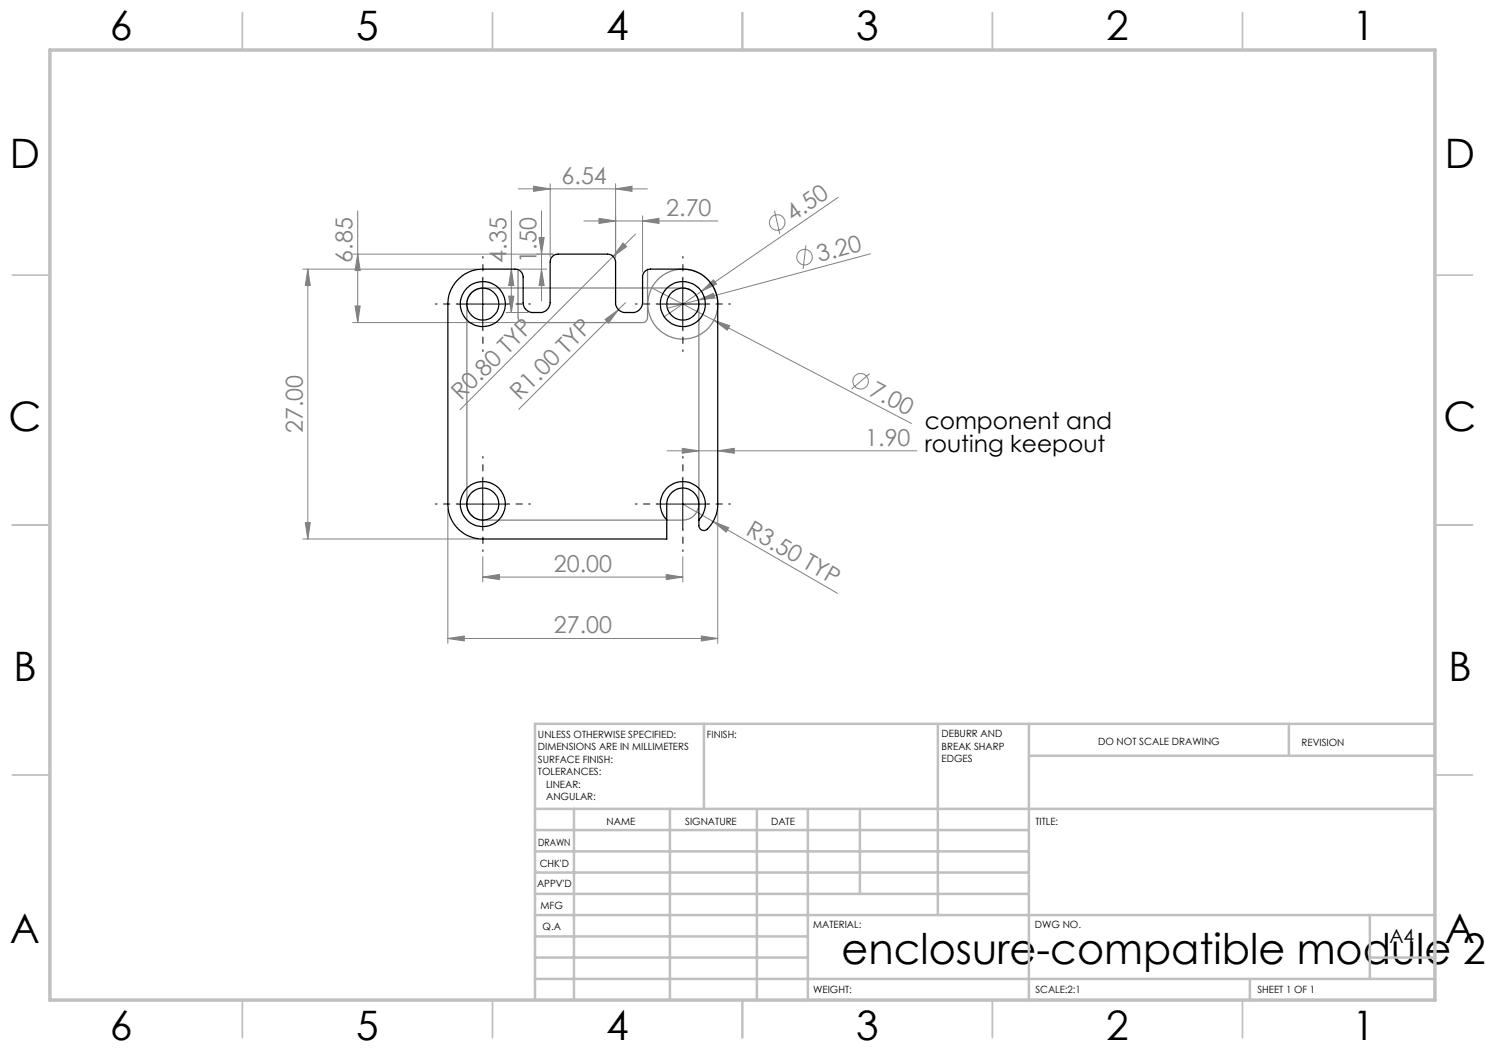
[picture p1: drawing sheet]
<svg xmlns="http://www.w3.org/2000/svg" width="297mm" height="210mm" viewBox="0 0 297 210" stroke-linecap="round" stroke-linejoin="round" font-family="sans-serif">
<g fill="none" stroke="#808080" stroke-width=".2">
<path d="M103.7 37.8h25.8M106.7 37.2l3.3 .6-3.3 .5zM110 36.8v14.6M123.1 37.8l3.3-.6v1.1zM123.1 36.8v14.6M167.6 39.5l-34.7 23.9M60.6 53.8h35M61.6 53.8l.5 3.3h-1zM61.6 53.8v54M70.5 50.8h40.1M71.5 50.8l.5 3.3h-1zM71.5 42.2v22.3"/>
<path d="M101.7 59.2h1.1l-.5 3.3zM102.3 53.8l.5 3.3h-1.1zM102.3 42.2v20.3M104 53.8h5.3M107.8 47.5h1l-.5 3.3zM108.3 42.2v18M108.3 53.8l.5 3.3h-1zM116.8 44.2h26.8M119.8 43.7l3.3 .5-3.3 .5zM124.6 48.6l.7 .7-2.7 2zM127.1 46.8l-35.1 35.1M128.5 44.2l3.3-.5v1z"/>
<path d="M128.5 43.2v11.2M130.4 57.6l51.9 27.1M139.7 60l3-1.3 .3 .9zM139.7 60l-6.2 1.7M140.3 58.3l2.4-2.3 .6 .8zM154.9 42.1l1.1 4.7M161.2 49.1l-.6 4.7M174.1 50.8l-34.4 9.2M70.5 64.5h33.1M71 61.2h1l-.5 3.3zM101.2 62.5h4.4M121 63.9l2.7-2-2 2.7z"/>
<path d="M125.1 60.5l-21.3 21.4M142.8 64.1l3.1 1-.4 .9zM174 74.7l-3.7 3.1M133.4 90.2h50M136.5 89.7l3.3 .5-3.3 .5zM143.5 90.2l3.4-.5v1zM60.6 107.8h35M61.1 104.5h1l-.5 3.3zM89.6 101.8v26.9M96.6 115.4l3.3-.5v1zM96.6 111.3v5.1M96.6 115.4h40"/>
<path d="M133.2 114.9l3.4 .5-3.4 .5zM136.6 100.8l30.9 17.9M136.6 111.3v5.1M142.6 104.3l3.1 1.2-.5 .9zM143.5 101.8v26.9M89.6 127.7l3.3-.5v1zM89.6 127.7h53.9M140.3 127.2l3.2 .5-3.2 .5z"/>
<circle cx="155.4" cy="44.5" r="1.56"/>
<circle cx="160.9" cy="51.4" r="1.56"/>
<circle cx="172.1" cy="76.3" r="1.55"/>
</g>
<g fill="none" stroke="#808080" stroke-width=".25">
<path d="M94.2 58.7a3.3 3.3 0 0 1 2.4-1.1h40a3.2 3.2 0 0 1 3.2 3.2v40a3.2 3.2 0 0 1-3.2 3.2h-40a3.2 3.2 0 0 1-3.2-3.2v-40a2.96 2.96 0 0 1 .8-2.1zM103.6 53.8v9.9a.97 .97 0 0 0 1 .8h23.9a1.02 1.02 0 0 0 1-1v-9.7"/>
<circle cx="136.6" cy="60.8" r="7"/>
</g>
<g fill="none" stroke="#c0c0c0" stroke-width=".35">
<path d="M48.5 2.5v7.5M98.5 2.5v7.5M148.5 2.5v7.5M198.5 2.5v7.5M248.5 2.5v7.5M2.5 55h7.5M287 55h7.5M2.5 105h7.5M287 105h7.5M2.5 155h7.5M287 155h7.5M48.5 200v7.5"/>
<path d="M98.5 200v7.5M148.5 200v7.5M198.5 200v7.5M248.5 200v7.5"/>
</g>
<g fill="none" stroke="#c0c0c0" stroke-width=".5">
<path d="M140.8 144.8v17M187.6 144.8v38.2M205.8 144.8v55.2M205.8 151.2h81.2M257.8 144.8v6.4M287 144.8h-180v55.2M107 161.8h180M107 178.8h98.8M107 174.5h98.8M107 170.3h98.8M107 166h98.8M114.8 161.8v38.2"/>
<path d="M134 161.8v38.2M151.4 161.8v38.2M161.6 161.8v38.2M172 161.8v17M107 195.8h180M107 191.5h54.6M107 187.3h54.6M107 183h180M250 195.8v4.2M274 191.5h13M274 183v12.8"/>
</g>
<path d="M10 10h277v190h-277z" fill="none" stroke="#c0c0c0" stroke-width=".7"/>
<g fill="none" stroke="#000" stroke-width=".2" stroke-dasharray="15.2 1.3 1.3 1.3" stroke-dashoffset="14.9">
<path d="M96.6 55.8v-4.5M136.6 55.8v-4.5M91.6 60.8h-4.5M96.6 65.8v4.5M101.6 60.8h4.5M131.6 60.8h-4.5M136.6 65.8v4.5M141.6 60.8h4.5M96.6 95.8v-4.5M136.6 95.8v-4.5M91.6 100.8h-4.5M96.6 105.8v4.5"/>
<path d="M101.6 100.8h4.5M131.6 100.8h-4.5M136.6 105.8v4.5M141.6 100.8h4.5"/>
</g>
<path d="M96.6 55.8v10M136.6 55.8v10M91.5 60.8h10.1M131.6 60.8h10M96.6 95.8v10M136.6 95.8v10M91.5 100.8h10.1M131.6 100.8h10" fill="none" stroke="#000" stroke-width=".2"/>
<g fill="#808080">
<path d="M139.7 60l3-1.3 .3 .9z"/>
<path d="M140.3 58.3l2.4-2.3 .6 .8z"/>
<path d="M142.6 104.3l3.1 1.2-.5 .9z"/>
<path d="M142.8 64.1l3.1 1-.4 .9z"/>
<path d="M106.7 37.2l3.3 .6-3.3 .5zM123.1 37.8l3.3-.6v1.1zM119.8 43.7l3.3 .5-3.3 .5zM128.5 44.2l3.3-.5v1zM96.6 115.4l3.3-.5v1zM133.2 114.9l3.4 .5-3.4 .5z"/>
<path d="M89.6 127.7l3.3-.5v1zM140.3 127.2l3.2 .5-3.2 .5zM136.5 89.7l3.3 .5-3.3 .5zM143.5 90.2l3.4-.5v1z"/>
<path d="M121 63.9l.7 .7 2-2.7zM124.6 48.6l-2 2.7 2.7-2z"/>
<path d="M71 61.2h1l-.5 3.3zM71.5 50.8l.5 3.3h-1z"/>
<path d="M102.3 53.8l.5 3.3h-1.1zM101.7 59.2h1.1l-.5 3.3zM107.8 47.5h1l-.5 3.3zM108.3 53.8l.5 3.3h-1zM61.6 53.8l.5 3.3h-1zM61.1 104.5h1l-.5 3.3z"/>
</g>
<g fill="none" stroke="#000" stroke-width=".25">
<path d="M91.4 56.1a7 7 0 0 1 5.2-2.3h6.4a1.63 1.63 0 0 1 1.6 1.6v5.1a1.97 1.97 0 0 0 2 2 3.3 3.3 0 0 0 2.4-.2l.7-.8 .3-.6v-8.5a1.57 1.57 0 0 1 1.6-1.6h9.9a1.63 1.63 0 0 1 1.6 1.6v8.1a1.97 1.97 0 0 0 2 2 3.3 3.3 0 0 0 2.4-.2l.7-.8 .3-.6v-5.5a1.57 1.57 0 0 1 1.6-1.6h6.5a7 7 0 0 1 6.9 7v40a6.6 6.6 0 0 1-2.4 5.3 1.02 1.02 0 0 1-1.3-1v-4.3a3.2 3.2 0 0 0-3.2-3.2 3.2 3.2 0 0 0-3.3 3.2v7h-36.7a7 7 0 0 1-7-7v-40a6.8 6.8 0 0 1 1.8-4.7zM133.3 104a4.5 4.5 0 0 1 .1-6.4 4.5 4.5 0 0 1 6.3 0 4.5 4.5 0 0 1 .1 6.4"/>
<circle cx="96.6" cy="60.8" r="4.5"/>
<circle cx="96.6" cy="60.8" r="3.2"/>
<circle cx="136.6" cy="60.8" r="4.5"/>
<circle cx="136.6" cy="60.8" r="3.2"/>
<circle cx="96.6" cy="100.8" r="4.5"/>
<circle cx="96.6" cy="100.8" r="3.2"/>
</g>
<text font-size="8.5" x="168.3" y="192.7">enclosure-compatible module 20</text>
<g font-size="8.1">
<text x="22" y="8">6</text>
<text x="71.2" y="8">5</text>
<text x="121.2" y="8">4</text>
<text x="171.3" y="8">3</text>
<text x="221.3" y="8">2</text>
<text x="270.5" y="8">1</text>
<text x="2" y="33.6">D</text>
<text x="289" y="33.6">D</text>
<text x="1.7" y="86.1">C</text>
<text x="288.7" y="86.1">C</text>
<text x="2.7" y="136.1">B</text>
<text x="289.7" y="136.1">B</text>
<text x="2" y="188.6">A</text>
<text x="289" y="188.6">A</text>
<text x="22" y="208">6</text>
<text x="71.2" y="208">5</text>
<text x="121.2" y="208">4</text>
<text x="171.3" y="208">3</text>
<text x="221.3" y="208">2</text>
<text x="270.5" y="208">1</text>
</g>
<g font-size="4.7" fill="#808080">
<text x="112.3" y="36.7">6.54</text>
<text x="133.3" y="43.1">2.70</text>
<text x="158.5" y="44.4" transform="rotate(-34 158.5 44.4)">4.50</text>
<text x="70.5" y="52.5" transform="rotate(-90 70.5 52.5)">6.85</text>
<text x="101.3" y="52.5" transform="rotate(-90 101.3 52.5)">4.35</text>
<text x="107.3" y="52.5" transform="rotate(-90 107.3 52.5)">1.50</text>
<text x="163.9" y="52.4" transform="rotate(-15 163.9 52.4)">3.20</text>
<text x="92.2" y="80.3" transform="rotate(-45 92.2 80.3)">R0.80 TYP</text>
<text x="104" y="80.2" transform="rotate(-45 104 80.2)">R1.00 TYP</text>
<text x="173.6" y="78.9" transform="rotate(28 173.6 78.9)">7.00</text>
<text x="60.6" y="86.6" transform="rotate(-90 60.6 86.6)">27.00</text>
<text x="173.1" y="89.1">1.90</text>
<text x="149" y="106.8" transform="rotate(30 149 106.8)">R3.50 TYP</text>
<text x="110.8" y="114.4">20.00</text>
<text x="110.8" y="126.7">27.00</text>
</g>
<g font-size="4.7">
<text x="184.9" y="85.8">component and</text>
<text x="184.9" y="90.4">routing keepout</text>
</g>
<text font-size="3.9" x="277.9" y="188.5">A4</text>
<g font-size="2">
<text x="107.6" y="147.6">UNLESS OTHERWISE SPECIFIED:</text>
<text x="141.4" y="147.6">FINISH:</text>
<text x="188.3" y="147.5">DEBURR AND</text>
<text x="188.3" y="150">BREAK SHARP</text>
<text x="219.6" y="149">DO NOT SCALE DRAWING</text>
<text x="260.3" y="149.2">REVISION</text>
<text x="107.6" y="150.1">DIMENSIONS ARE IN MILLIMETERS</text>
<text x="107.6" y="152.6">SURFACE FINISH:</text>
<text x="107.6" y="155.1">TOLERANCES:</text>
<text x="188.3" y="152.5">EDGES</text>
<text x="109.2" y="157.6">LINEAR:</text>
<text x="109.2" y="160.1">ANGULAR:</text>
<text x="121.3" y="165">NAME</text>
<text x="137" y="164.9">SIGNATURE</text>
<text x="154.2" y="164.9">DATE</text>
<text x="207.1" y="164.9">TITLE:</text>
<text x="107.6" y="169.1">DRAWN</text>
<text x="107.9" y="173.3">CHK'D</text>
<text x="107.4" y="177.4">APPV'D</text>
<text x="108.1" y="181.8">MFG</text>
<text x="108.5" y="186">Q.A</text>
<text x="162.6" y="185.5">MATERIAL:</text>
<text x="207" y="185.5">DWG NO.</text>
<text x="162.6" y="198.5">WEIGHT:</text>
<text x="207.1" y="198.6">SCALE:2:1</text>
<text x="251.5" y="198.6">SHEET 1 OF 1</text>
</g>
</svg>
